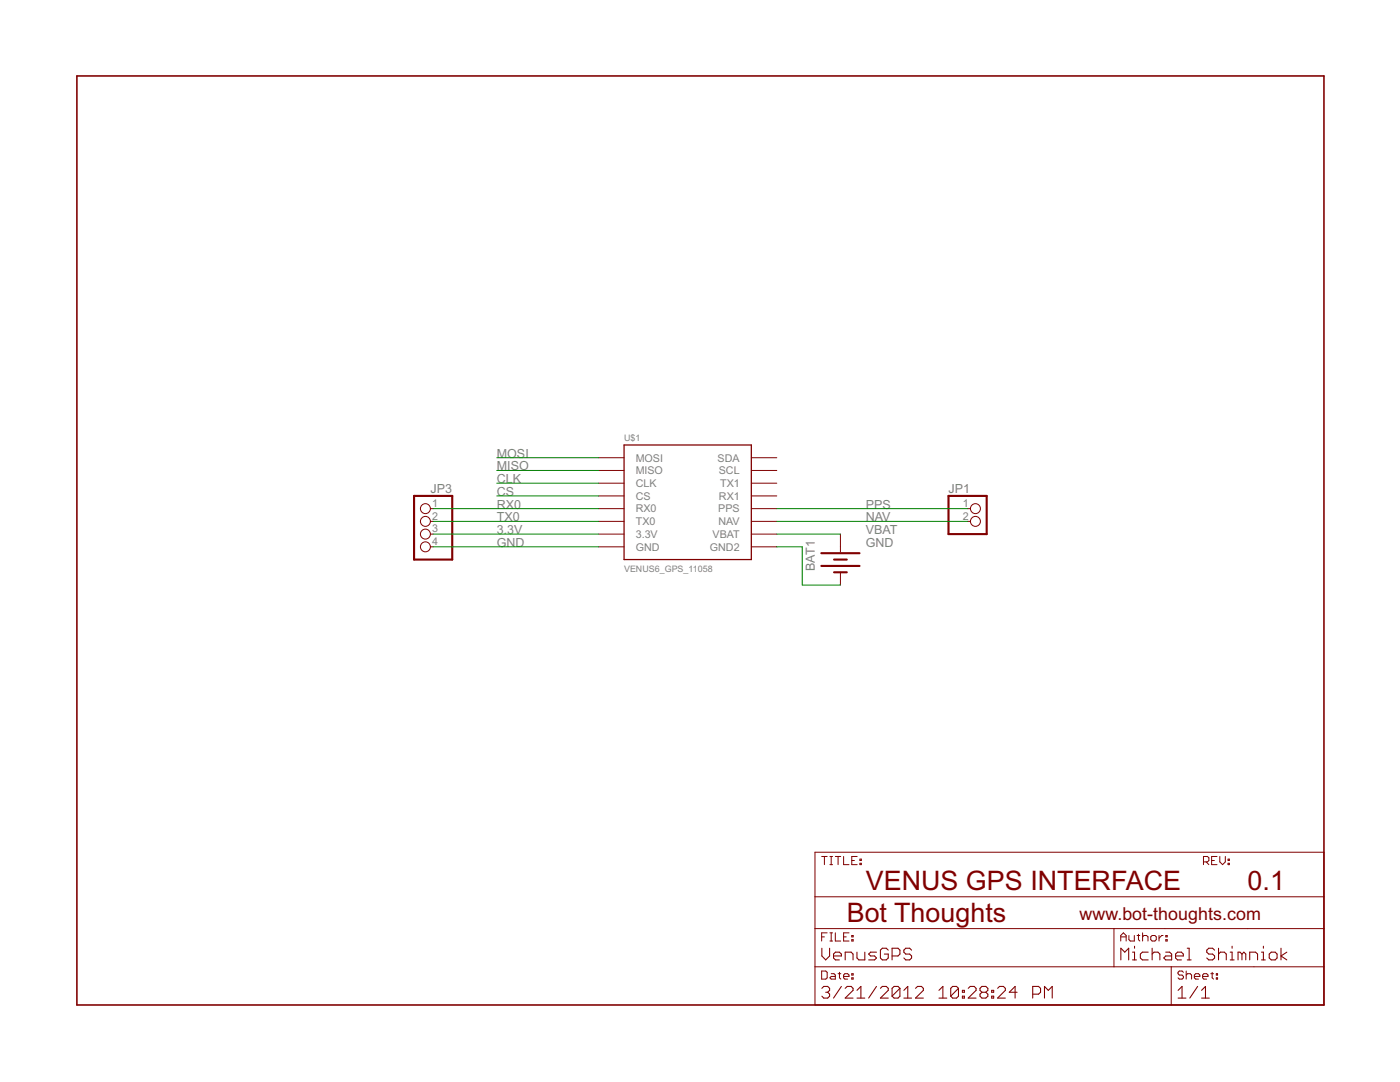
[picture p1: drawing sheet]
<?xml version="1.0" encoding="utf-8"?>
<!DOCTYPE eagle SYSTEM "eagle.dtd">
<!--
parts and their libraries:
SparkFun: Licensing: CC v3.0 Share-Alike You are welcome to use this library for commercial purposes.
-->
<eagle version="6.1">
<drawing>
<settings>
<setting alwaysvectorfont="no"/>
<setting verticaltext="up"/>
</settings>
<grid distance="0.1" unitdist="inch" unit="inch" style="lines" multiple="1" display="no" altdistance="0.01" altunitdist="inch" altunit="inch"/>
<schematic xreflabel="%F%N/%S.%C%R" xrefpart="/%S.%C%R">
<libraries>
<library name="pinhead-2">
<symbols>
<symbol name="PINH1X04">
<wire x1="-6.35" y1="-5.08" x2="1.27" y2="-5.08" width="0.4064" layer="94"/>
<wire x1="1.27" y1="-5.08" x2="1.27" y2="7.62" width="0.4064" layer="94"/>
<wire x1="1.27" y1="7.62" x2="-6.35" y2="7.62" width="0.4064" layer="94"/>
<wire x1="-6.35" y1="7.62" x2="-6.35" y2="-5.08" width="0.4064" layer="94"/>
<text x="-6.35" y="8.255" size="1.778" layer="95">&gt;NAME</text>
<text x="-6.35" y="-7.62" size="1.778" layer="96">&gt;VALUE</text>
<pin name="1" x="-2.54" y="5.08" visible="pad" length="short" direction="pas" function="dot"/>
<pin name="2" x="-2.54" y="2.54" visible="pad" length="short" direction="pas" function="dot"/>
<pin name="3" x="-2.54" y="0" visible="pad" length="short" direction="pas" function="dot"/>
<pin name="4" x="-2.54" y="-2.54" visible="pad" length="short" direction="pas" function="dot"/>
</symbol>
<symbol name="PINH1X02">
<wire x1="-6.35" y1="-2.54" x2="1.27" y2="-2.54" width="0.4064" layer="94"/>
<wire x1="1.27" y1="-2.54" x2="1.27" y2="5.08" width="0.4064" layer="94"/>
<wire x1="1.27" y1="5.08" x2="-6.35" y2="5.08" width="0.4064" layer="94"/>
<wire x1="-6.35" y1="5.08" x2="-6.35" y2="-2.54" width="0.4064" layer="94"/>
<text x="-6.35" y="5.715" size="1.778" layer="95">&gt;NAME</text>
<text x="-6.35" y="-5.08" size="1.778" layer="96">&gt;VALUE</text>
<pin name="1" x="-2.54" y="2.54" visible="pad" length="short" direction="pas" function="dot"/>
<pin name="2" x="-2.54" y="0" visible="pad" length="short" direction="pas" function="dot"/>
</symbol>
</symbols>
<devicesets>
<deviceset name="PINHD-1X04" prefix="JP" uservalue="yes">
<gates>
<gate name="A" symbol="PINH1X04" x="0" y="0"/>
</gates>
<devices>
<device name="_2.54" package="1X04">
<connects>
<connect gate="A" pin="1" pad="1"/>
<connect gate="A" pin="2" pad="2"/>
<connect gate="A" pin="3" pad="3"/>
<connect gate="A" pin="4" pad="4"/>
</connects>
<technologies>
<technology name=""/>
</technologies>
</device>
<device name="_2.54-S" package="1X04-S">
<connects>
<connect gate="A" pin="1" pad="1"/>
<connect gate="A" pin="2" pad="2"/>
<connect gate="A" pin="3" pad="3"/>
<connect gate="A" pin="4" pad="4"/>
</connects>
<technologies>
<technology name=""/>
</technologies>
</device>
<device name="_2.54-90°" package="1X04/90">
<connects>
<connect gate="A" pin="1" pad="1"/>
<connect gate="A" pin="2" pad="2"/>
<connect gate="A" pin="3" pad="3"/>
<connect gate="A" pin="4" pad="4"/>
</connects>
<technologies>
<technology name=""/>
</technologies>
</device>
<device name="_2.54-90°-S" package="1X04/90-S">
<connects>
<connect gate="A" pin="1" pad="1"/>
<connect gate="A" pin="2" pad="2"/>
<connect gate="A" pin="3" pad="3"/>
<connect gate="A" pin="4" pad="4"/>
</connects>
<technologies>
<technology name=""/>
</technologies>
</device>
<device name="_2.00" package="1X04M">
<connects>
<connect gate="A" pin="1" pad="1"/>
<connect gate="A" pin="2" pad="2"/>
<connect gate="A" pin="3" pad="3"/>
<connect gate="A" pin="4" pad="4"/>
</connects>
<technologies>
<technology name=""/>
</technologies>
</device>
<device name="_2.54-SMD" package="1X04SMD">
<connects>
<connect gate="A" pin="1" pad="1"/>
<connect gate="A" pin="2" pad="2"/>
<connect gate="A" pin="3" pad="3"/>
<connect gate="A" pin="4" pad="4"/>
</connects>
<technologies>
<technology name=""/>
</technologies>
</device>
<device name="_2.54-SMD-90°" package="1X04SMD/90">
<connects>
<connect gate="A" pin="1" pad="1"/>
<connect gate="A" pin="2" pad="2"/>
<connect gate="A" pin="3" pad="3"/>
<connect gate="A" pin="4" pad="4"/>
</connects>
<technologies>
<technology name=""/>
</technologies>
</device>
</devices>
</deviceset>
<deviceset name="PINHD-1X02" prefix="JP" uservalue="yes">
<gates>
<gate name="A" symbol="PINH1X02" x="0" y="0"/>
</gates>
<devices>
<device name="_2.54" package="1X02">
<connects>
<connect gate="A" pin="1" pad="1"/>
<connect gate="A" pin="2" pad="2"/>
</connects>
<technologies>
<technology name=""/>
</technologies>
</device>
<device name="_2.54-S" package="1X02-S">
<connects>
<connect gate="A" pin="1" pad="1"/>
<connect gate="A" pin="2" pad="2"/>
</connects>
<technologies>
<technology name=""/>
</technologies>
</device>
<device name="_2.00" package="1X02M">
<connects>
<connect gate="A" pin="1" pad="1"/>
<connect gate="A" pin="2" pad="2"/>
</connects>
<technologies>
<technology name=""/>
</technologies>
</device>
<device name="_2.54-SMD" package="1X02SMD">
<connects>
<connect gate="A" pin="1" pad="1"/>
<connect gate="A" pin="2" pad="2"/>
</connects>
<technologies>
<technology name=""/>
</technologies>
</device>
<device name="_2.54-90°" package="1X02/90">
<connects>
<connect gate="A" pin="1" pad="1"/>
<connect gate="A" pin="2" pad="2"/>
</connects>
<technologies>
<technology name=""/>
</technologies>
</device>
<device name="_2.54-90°-S" package="1X02/90-S">
<connects>
<connect gate="A" pin="1" pad="1"/>
<connect gate="A" pin="2" pad="2"/>
</connects>
<technologies>
<technology name=""/>
</technologies>
</device>
<device name="_2.54-SMD-90°" package="1X02SMD/90">
<connects>
<connect gate="A" pin="1" pad="1"/>
<connect gate="A" pin="2" pad="2"/>
</connects>
<technologies>
<technology name=""/>
</technologies>
</device>
</devices>
</deviceset>
</devicesets>
</library>
<library name="mes">
<symbols>
<symbol name="VENUS6_BOARD">
<wire x1="-12.7" y1="12.7" x2="12.7" y2="12.7" width="0.254" layer="94"/>
<wire x1="12.7" y1="12.7" x2="12.7" y2="-10.16" width="0.254" layer="94"/>
<wire x1="12.7" y1="-10.16" x2="-12.7" y2="-10.16" width="0.254" layer="94"/>
<wire x1="-12.7" y1="-10.16" x2="-12.7" y2="12.7" width="0.254" layer="94"/>
<pin name="MOSI" x="-17.78" y="10.16" visible="pin" length="middle"/>
<pin name="MISO" x="-17.78" y="7.62" visible="pin" length="middle"/>
<pin name="CLK" x="-17.78" y="5.08" visible="pin" length="middle"/>
<pin name="CS" x="-17.78" y="2.54" visible="pin" length="middle"/>
<pin name="RX0" x="-17.78" y="0" visible="pin" length="middle"/>
<pin name="TX0" x="-17.78" y="-2.54" visible="pin" length="middle"/>
<pin name="3.3V" x="-17.78" y="-5.08" visible="pin" length="middle"/>
<pin name="GND" x="-17.78" y="-7.62" visible="pin" length="middle"/>
<pin name="SDA" x="17.78" y="10.16" visible="pin" length="middle" rot="R180"/>
<pin name="SCL" x="17.78" y="7.62" visible="pin" length="middle" rot="R180"/>
<pin name="TX1" x="17.78" y="5.08" visible="pin" length="middle" rot="R180"/>
<pin name="RX1" x="17.78" y="2.54" visible="pin" length="middle" rot="R180"/>
<pin name="PPS" x="17.78" y="0" visible="pin" length="middle" rot="R180"/>
<pin name="NAV" x="17.78" y="-2.54" visible="pin" length="middle" rot="R180"/>
<pin name="VBAT" x="17.78" y="-5.08" visible="pin" length="middle" rot="R180"/>
<pin name="GND2" x="17.78" y="-7.62" visible="pin" length="middle" rot="R180"/>
<text x="-12.7" y="13.462" size="1.27" layer="95">&gt;NAME</text>
<text x="-12.7" y="-12.7" size="1.27" layer="96">&gt;VALUE</text>
</symbol>
<symbol name="LETTER_L">
<frame x1="0" y1="0" x2="248.92" y2="185.42" columns="12" rows="17" layer="94" border-left="no" border-top="no" border-right="no" border-bottom="no"/>
</symbol>
<symbol name="DOCFIELD-1">
<wire x1="0" y1="-2.54" x2="71.12" y2="-2.54" width="0.1016" layer="94"/>
<wire x1="101.6" y1="12.7" x2="86.36" y2="12.7" width="0.1016" layer="94"/>
<wire x1="0" y1="-2.54" x2="0" y2="5.08" width="0.1016" layer="94"/>
<wire x1="0" y1="5.08" x2="59.69" y2="5.08" width="0.1016" layer="94"/>
<wire x1="59.69" y1="5.08" x2="71.12" y2="5.08" width="0.1016" layer="94"/>
<wire x1="0" y1="5.08" x2="0" y2="12.7" width="0.1016" layer="94"/>
<wire x1="101.6" y1="12.7" x2="101.6" y2="5.08" width="0.1016" layer="94"/>
<wire x1="71.12" y1="5.08" x2="71.12" y2="-2.54" width="0.1016" layer="94"/>
<wire x1="71.12" y1="5.08" x2="87.63" y2="5.08" width="0.1016" layer="94"/>
<wire x1="71.12" y1="-2.54" x2="101.6" y2="-2.54" width="0.1016" layer="94"/>
<wire x1="86.36" y1="12.7" x2="69.85" y2="12.7" width="0.1016" layer="94"/>
<wire x1="69.85" y1="12.7" x2="59.69" y2="12.7" width="0.1016" layer="94"/>
<wire x1="59.69" y1="12.7" x2="0" y2="12.7" width="0.1016" layer="94"/>
<wire x1="87.63" y1="5.08" x2="101.6" y2="5.08" width="0.1016" layer="94"/>
<wire x1="101.6" y1="5.08" x2="101.6" y2="-2.54" width="0.1016" layer="94"/>
<wire x1="0" y1="12.7" x2="0" y2="19.05" width="0.1016" layer="94"/>
<wire x1="101.6" y1="27.94" x2="0" y2="27.94" width="0.1016" layer="94"/>
<wire x1="101.6" y1="27.94" x2="101.6" y2="19.05" width="0.1016" layer="94"/>
<wire x1="0" y1="19.05" x2="101.6" y2="19.05" width="0.1016" layer="94"/>
<wire x1="0" y1="19.05" x2="0" y2="27.94" width="0.1016" layer="94"/>
<wire x1="101.6" y1="19.05" x2="101.6" y2="12.7" width="0.1016" layer="94"/>
<wire x1="59.69" y1="5.08" x2="59.69" y2="12.7" width="0.1016" layer="94"/>
<text x="1.27" y="2.54" size="1.778" layer="94" font="vector">Date:</text>
<text x="1.27" y="-1.27" size="2.54" layer="94" font="vector">&gt;LAST_DATE_TIME</text>
<text x="72.39" y="2.54" size="1.778" layer="94" font="vector">Sheet:</text>
<text x="72.39" y="-1.27" size="2.54" layer="94" font="vector">&gt;SHEET</text>
<text x="77.47" y="25.4" size="1.778" layer="94" font="vector">REV:</text>
<text x="1.27" y="25.4" size="1.778" layer="94" font="vector">TITLE:</text>
<text x="1.27" y="6.35" size="2.54" layer="94" font="vector">&gt;DRAWING_NAME</text>
<text x="1.27" y="10.16" size="1.778" layer="94" font="vector">FILE:</text>
<text x="60.96" y="10.16" size="1.778" layer="94" font="vector">Author:</text>
<text x="6.35" y="13.97" size="3.81" layer="94">Bot Thoughts</text>
<text x="52.832" y="14.478" size="2.54" layer="94">www.bot-thoughts.com</text>
<text x="60.96" y="6.35" size="2.54" layer="94" font="vector">Michael Shimniok</text>
</symbol>
</symbols>
<devicesets>
<deviceset name="VENUS6_GPS_11058">
<gates>
<gate name="G$1" symbol="VENUS6_BOARD" x="0" y="0"/>
</gates>
<devices>
<device name="" package="VENUS6">
<connects>
<connect gate="G$1" pin="3.3V" pad="P7"/>
<connect gate="G$1" pin="CLK" pad="P3"/>
<connect gate="G$1" pin="CS" pad="P4"/>
<connect gate="G$1" pin="GND" pad="P8"/>
<connect gate="G$1" pin="GND2" pad="P9"/>
<connect gate="G$1" pin="MISO" pad="P2"/>
<connect gate="G$1" pin="MOSI" pad="P1"/>
<connect gate="G$1" pin="NAV" pad="P11"/>
<connect gate="G$1" pin="PPS" pad="P12"/>
<connect gate="G$1" pin="RX0" pad="P5"/>
<connect gate="G$1" pin="RX1" pad="P13"/>
<connect gate="G$1" pin="SCL" pad="P15"/>
<connect gate="G$1" pin="SDA" pad="P16"/>
<connect gate="G$1" pin="TX0" pad="P6"/>
<connect gate="G$1" pin="TX1" pad="P14"/>
<connect gate="G$1" pin="VBAT" pad="P10"/>
</connects>
<technologies>
<technology name=""/>
</technologies>
</device>
</devices>
</deviceset>
<deviceset name="LETTER_L" prefix="FRAME" uservalue="yes">
<gates>
<gate name="G$1" symbol="LETTER_L" x="0" y="0"/>
<gate name="G$2" symbol="DOCFIELD-1" x="147.32" y="2.54"/>
</gates>
<devices>
<device name="">
<technologies>
<technology name=""/>
</technologies>
</device>
</devices>
</deviceset>
</devicesets>
</library>
<library name="SparkFun">
<symbols>
<symbol name="BATTERY">
<wire x1="-1.27" y1="3.81" x2="-1.27" y2="-3.81" width="0.4064" layer="94"/>
<wire x1="0" y1="1.27" x2="0" y2="-1.27" width="0.4064" layer="94"/>
<wire x1="1.27" y1="3.81" x2="1.27" y2="-3.81" width="0.4064" layer="94"/>
<wire x1="2.54" y1="1.27" x2="2.54" y2="-1.27" width="0.4064" layer="94"/>
<wire x1="-2.54" y1="0" x2="-1.524" y2="0" width="0.1524" layer="94"/>
<text x="-3.81" y="5.08" size="1.778" layer="95">&gt;NAME</text>
<text x="-3.81" y="-6.35" size="1.778" layer="96">&gt;VALUE</text>
<pin name="-" x="5.08" y="0" visible="off" length="short" direction="pwr" rot="R180"/>
<pin name="+" x="-5.08" y="0" visible="off" length="short" direction="pwr"/>
</symbol>
</symbols>
<devicesets>
<deviceset name="BATTERY" prefix="BAT" uservalue="yes">
<gates>
<gate name="G$1" symbol="BATTERY" x="0" y="0"/>
</gates>
<devices>
<device name="AAA" package="BATTERY-AAA">
<connects>
<connect gate="G$1" pin="+" pad="PWR@1"/>
<connect gate="G$1" pin="-" pad="GND@1"/>
</connects>
<technologies>
<technology name=""/>
</technologies>
</device>
<device name="20PTH2" package="BATTERY">
<connects>
<connect gate="G$1" pin="+" pad="+"/>
<connect gate="G$1" pin="-" pad="-"/>
</connects>
<technologies>
<technology name=""/>
</technologies>
</device>
<device name="AA" package="BATTERY-AA">
<connects>
<connect gate="G$1" pin="+" pad="PWR@1"/>
<connect gate="G$1" pin="-" pad="GND@1"/>
</connects>
<technologies>
<technology name=""/>
</technologies>
</device>
<device name="12PTH" package="BATTCON_12MM_PTH">
<connects>
<connect gate="G$1" pin="+" pad="VCC@1"/>
<connect gate="G$1" pin="-" pad="GND"/>
</connects>
<technologies>
<technology name=""/>
</technologies>
</device>
<device name="20SMD" package="BATTCON_20MM">
<connects>
<connect gate="G$1" pin="+" pad="1"/>
<connect gate="G$1" pin="-" pad="2"/>
</connects>
<technologies>
<technology name=""/>
</technologies>
</device>
<device name="245MM" package="BATTCON_245MM">
<connects>
<connect gate="G$1" pin="+" pad="1"/>
<connect gate="G$1" pin="-" pad="2"/>
</connects>
<technologies>
<technology name=""/>
</technologies>
</device>
<device name="20PTH" package="BATTCOM_20MM_PTH">
<connects>
<connect gate="G$1" pin="+" pad="1"/>
<connect gate="G$1" pin="-" pad="2"/>
</connects>
<technologies>
<technology name=""/>
</technologies>
</device>
<device name="245PTH" package="BATTCON_245MM_PTH">
<connects>
<connect gate="G$1" pin="+" pad="3"/>
<connect gate="G$1" pin="-" pad="2"/>
</connects>
<technologies>
<technology name=""/>
</technologies>
</device>
<device name="1100" package="LIPO-1100MAH">
<connects>
<connect gate="G$1" pin="+" pad="+"/>
<connect gate="G$1" pin="-" pad="-"/>
</connects>
<technologies>
<technology name=""/>
</technologies>
</device>
<device name="AA-PANEL" package="BATTERY-AA-PANEL">
<connects>
<connect gate="G$1" pin="+" pad="+"/>
<connect gate="G$1" pin="-" pad="-"/>
</connects>
<technologies>
<technology name=""/>
</technologies>
</device>
<device name="FOB" package="BATTERY_20MM_PTH_COMPACT">
<connects>
<connect gate="G$1" pin="+" pad="1"/>
<connect gate="G$1" pin="-" pad="2"/>
</connects>
<technologies>
<technology name=""/>
</technologies>
</device>
<device name="12MM" package="BATTCON_12MM">
<connects>
<connect gate="G$1" pin="+" pad="PWR@1"/>
<connect gate="G$1" pin="-" pad="GND"/>
</connects>
<technologies>
<technology name=""/>
</technologies>
</device>
<device name="20MM_4LEGS" package="BATTCON_20MM_4LEGS">
<connects>
<connect gate="G$1" pin="+" pad="1"/>
<connect gate="G$1" pin="-" pad="2"/>
</connects>
<technologies>
<technology name=""/>
</technologies>
</device>
<device name="AA-KIT" package="BATTERY-AA-KIT">
<connects>
<connect gate="G$1" pin="+" pad="PWR@1"/>
<connect gate="G$1" pin="-" pad="GND@1"/>
</connects>
<technologies>
<technology name=""/>
</technologies>
</device>
</devices>
</deviceset>
</devicesets>
</library>
</libraries>
<attributes>
<attribute name="DATABASE" value="./../PARTSDB.TXT"/>
</attributes>
<variantdefs>
</variantdefs>
<classes>
<class number="0" name="default" width="0" drill="0">
</class>
</classes>
<parts>
<part name="JP3" library="pinhead-2" deviceset="PINHD-1X04" device="_2.54">
<attribute name="BOM" value="EXCLUDE"/>
</part>
<part name="U$1" library="mes" deviceset="VENUS6_GPS_11058" device="">
<attribute name="BOM" value="EXCLUDE"/>
</part>
<part name="BAT1" library="SparkFun" deviceset="BATTERY" device="12MM">
<attribute name="BOM" value="INCLUDE"/>
<attribute name="PARTNO" value="3000"/>
</part>
<part name="JP1" library="pinhead-2" deviceset="PINHD-1X02" device="_2.54">
<attribute name="BOM" value="EXCLUDE"/>
</part>
<part name="FRAME1" library="mes" deviceset="LETTER_L" device=""/>
</parts>
<sheets>
<sheet>
<plain>
<text x="157.48" y="22.86" size="3.81" layer="94">VENUS GPS INTERFACE</text>
<text x="233.68" y="22.86" size="3.81" layer="94">0.1</text>
</plain>
<instances>
<instance part="JP3" gate="A" x="68.58" y="93.98" rot="MR0">
<attribute name="BOM" x="68.58" y="93.98" size="1.778" layer="96" display="off"/>
</instance>
<instance part="U$1" gate="G$1" x="121.92" y="99.06">
<attribute name="BOM" x="121.92" y="99.06" size="1.778" layer="96" display="off"/>
</instance>
<instance part="BAT1" gate="G$1" x="152.4" y="88.9" rot="MR270">
<attribute name="PARTNO" x="152.4" y="88.9" size="1.778" layer="96" display="off"/>
<attribute name="BOM" x="152.4" y="88.9" size="1.778" layer="96" display="off"/>
</instance>
<instance part="JP1" gate="A" x="180.34" y="96.52">
<attribute name="BOM" x="180.34" y="96.52" size="1.778" layer="96" display="off"/>
</instance>
<instance part="FRAME1" gate="G$1" x="0" y="0"/>
<instance part="FRAME1" gate="G$2" x="147.32" y="2.54"/>
</instances>
<busses>
</busses>
<nets>
<net name="MOSI" class="0">
<segment>
<wire x1="104.14" y1="109.22" x2="83.82" y2="109.22" width="0.1524" layer="91"/>
<label x="83.82" y="109.22" size="1.778" layer="95"/>
<pinref part="U$1" gate="G$1" pin="MOSI"/>
</segment>
</net>
<net name="MISO" class="0">
<segment>
<wire x1="104.14" y1="106.68" x2="83.82" y2="106.68" width="0.1524" layer="91"/>
<label x="83.82" y="106.68" size="1.778" layer="95"/>
<pinref part="U$1" gate="G$1" pin="MISO"/>
</segment>
</net>
<net name="CLK" class="0">
<segment>
<wire x1="104.14" y1="104.14" x2="83.82" y2="104.14" width="0.1524" layer="91"/>
<label x="83.82" y="104.14" size="1.778" layer="95"/>
<pinref part="U$1" gate="G$1" pin="CLK"/>
</segment>
</net>
<net name="CS" class="0">
<segment>
<wire x1="104.14" y1="101.6" x2="83.82" y2="101.6" width="0.1524" layer="91"/>
<label x="83.82" y="101.6" size="1.778" layer="95"/>
<pinref part="U$1" gate="G$1" pin="CS"/>
</segment>
</net>
<net name="RX0" class="0">
<segment>
<wire x1="104.14" y1="99.06" x2="71.12" y2="99.06" width="0.1524" layer="91"/>
<label x="83.82" y="99.06" size="1.778" layer="95"/>
<pinref part="JP3" gate="A" pin="1"/>
<pinref part="U$1" gate="G$1" pin="RX0"/>
</segment>
</net>
<net name="TX0" class="0">
<segment>
<wire x1="104.14" y1="96.52" x2="71.12" y2="96.52" width="0.1524" layer="91"/>
<label x="83.82" y="96.52" size="1.778" layer="95"/>
<pinref part="JP3" gate="A" pin="2"/>
<pinref part="U$1" gate="G$1" pin="TX0"/>
</segment>
</net>
<net name="3.3V" class="0">
<segment>
<wire x1="104.14" y1="93.98" x2="71.12" y2="93.98" width="0.1524" layer="91"/>
<label x="83.82" y="93.98" size="1.778" layer="95"/>
<pinref part="JP3" gate="A" pin="3"/>
<pinref part="U$1" gate="G$1" pin="3.3V"/>
</segment>
</net>
<net name="GND" class="0">
<segment>
<wire x1="104.14" y1="91.44" x2="71.12" y2="91.44" width="0.1524" layer="91"/>
<label x="83.82" y="91.44" size="1.778" layer="95"/>
<pinref part="JP3" gate="A" pin="4"/>
<pinref part="U$1" gate="G$1" pin="GND"/>
</segment>
<segment>
<pinref part="U$1" gate="G$1" pin="GND2"/>
<wire x1="139.7" y1="91.44" x2="144.78" y2="91.44" width="0.1524" layer="91"/>
<wire x1="144.78" y1="91.44" x2="144.78" y2="83.82" width="0.1524" layer="91"/>
<wire x1="144.78" y1="83.82" x2="152.4" y2="83.82" width="0.1524" layer="91"/>
<label x="157.48" y="91.44" size="1.778" layer="95"/>
<pinref part="BAT1" gate="G$1" pin="-"/>
</segment>
</net>
<net name="PPS" class="0">
<segment>
<wire x1="139.7" y1="99.06" x2="177.8" y2="99.06" width="0.1524" layer="91"/>
<label x="157.48" y="99.06" size="1.778" layer="95"/>
<pinref part="U$1" gate="G$1" pin="PPS"/>
<pinref part="JP1" gate="A" pin="1"/>
</segment>
</net>
<net name="NAV" class="0">
<segment>
<wire x1="139.7" y1="96.52" x2="177.8" y2="96.52" width="0.1524" layer="91"/>
<label x="157.48" y="96.52" size="1.778" layer="95"/>
<pinref part="U$1" gate="G$1" pin="NAV"/>
<pinref part="JP1" gate="A" pin="2"/>
</segment>
</net>
<net name="VBAT" class="0">
<segment>
<pinref part="U$1" gate="G$1" pin="VBAT"/>
<wire x1="139.7" y1="93.98" x2="152.4" y2="93.98" width="0.1524" layer="91"/>
<label x="157.48" y="93.98" size="1.778" layer="95"/>
<pinref part="BAT1" gate="G$1" pin="+"/>
</segment>
</net>
</nets>
</sheet>
</sheets>
</schematic>
</drawing>
</eagle>
